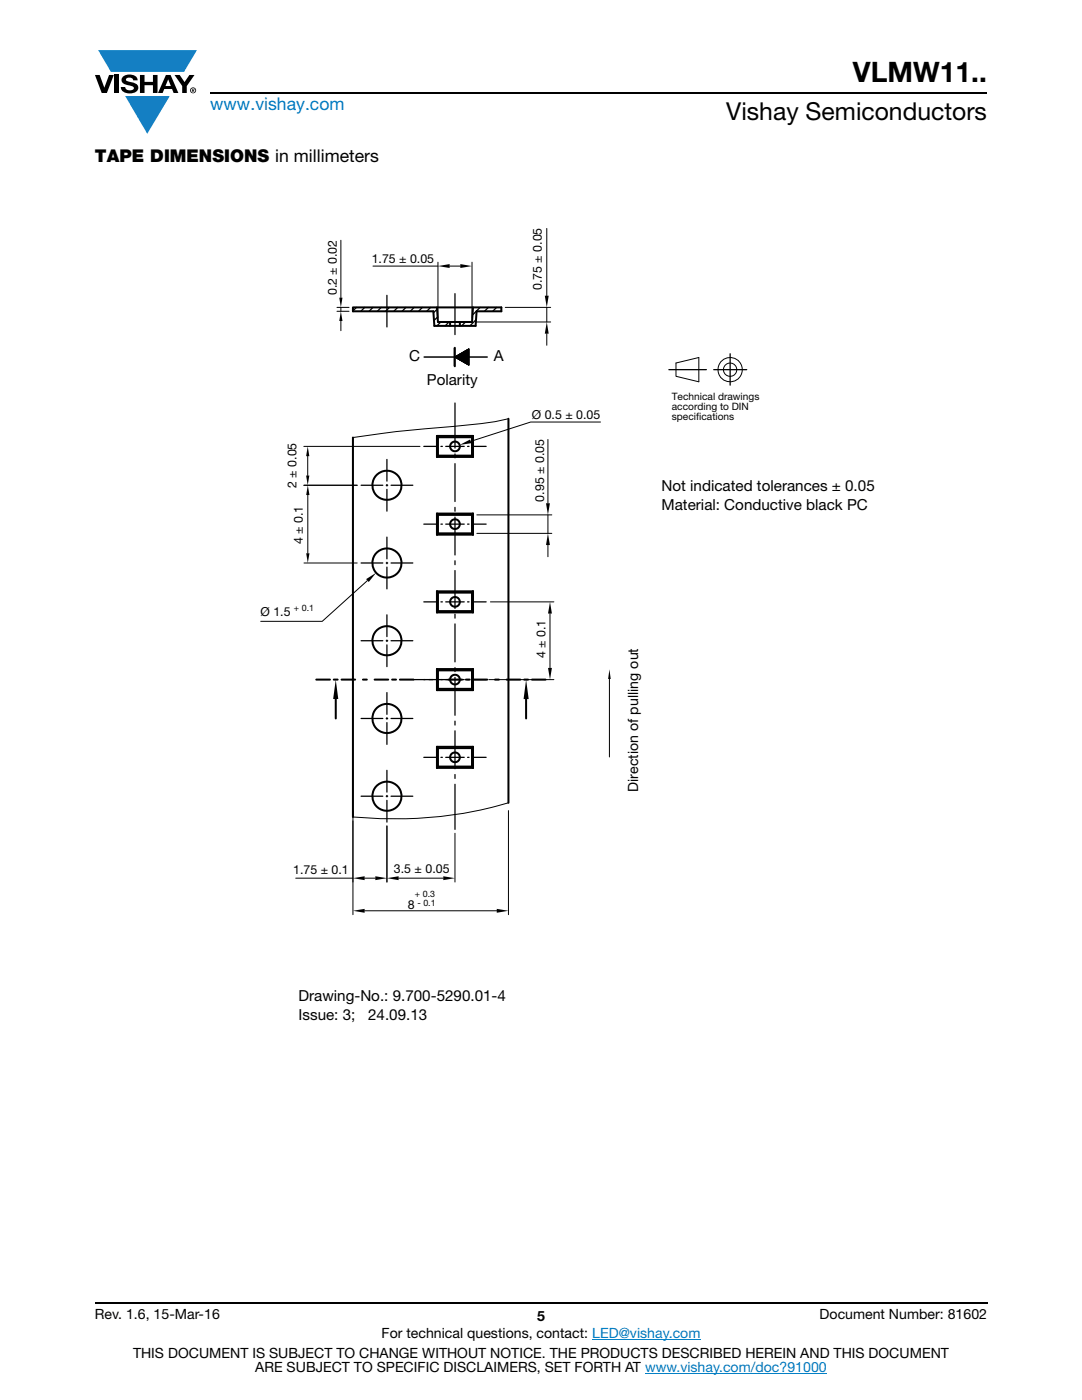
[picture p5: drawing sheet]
<svg xmlns="http://www.w3.org/2000/svg" width="216mm" height="279mm" viewBox="0 0 216 279" stroke-linecap="round" stroke-linejoin="round" font-family="sans-serif">
<g fill="#147fc3">
<path d="M19.6 10h19.7l-2.6 4.3h-1.1h-13.5z"/>
<path d="M25 19.2h8.9l-4.5 7.5z"/>
</g>
<g fill="#000">
<path d="M18.9 15h1l.9 2.5 1-2.5h.9l-1.4 3.6h-1zM22.9 15h.9v3.6h-.9zM24.6 15.3a2.1 2.1 0 0 1 2.8 .3l.1 .4h-.9a.79 .79 0 0 0-.7-.5 .79 .79 0 0 0-.8 .4l.3 .3 1 .2a1.08 1.08 0 0 1 1.2 1 1.08 1.08 0 0 1-1.1 1.2 1.73 1.73 0 0 1-2.4-1.2h.9a.96 .96 0 0 0 .8 .6 .96 .96 0 0 0 .9-.4 1.31 1.31 0 0 0-1.2-.6 1.03 1.03 0 0 1-1.1-.6 1.03 1.03 0 0 1 .2-1.1zM27.9 15h.9v1.3h1.7v-1.3h.9v3.6h-.9v-1.6h-1.7v1.6h-.9zM34.8 15h1.1l.9 1.4 1-1.4h1l-1.5 2.2v1.4h-.9v-1.4z"/>
<path d="M33.6 15.9l.5 1.3h-1.1zM33.1 15l-1.6 3.6h1l.3-.8h1.5l.3 .8h1l-1.6-3.6z"/>
<path d="M38.4 17.8h.2v.2h-.2zM38.3 17.7v.7h.1v-.3l.4 .3-.2-.3 .2-.2-.1-.2z"/>
<path d="M38.1 18a.46 .46 0 0 1 .9 0 .46 .46 0 0 1-.9 0zM37.9 18a.6 .6 0 0 0 1.2 0 .6 .6 0 0 0-1.2 0z"/>
</g>
<path d="M42 18.6h155M18.9 260h178.1" fill="none" stroke="#000" stroke-width=".36"/>
<path d="M118.2 267.3h21.5M128.7 274h36.3" fill="none" stroke="#007ec4" stroke-width=".2"/>
<path d="M51.9 45.4h122.7v158.7h-122.7z" fill="#fff"/>
<g fill="none" stroke="#000" stroke-width=".2">
<path d="M68 48v11.4M74.4 53.1h13M87.4 52.3v11.2M89.7 53.1h2.2M94.2 52.3v11.2M109.1 45.6v13.4M67.2 62.1h2.4M67.2 61.3h2.4M68 61.3v.8M68 64.1v1.9M90.8 71.3l2.7-1.7v3.3zM95 64.3h14.9"/>
<path d="M100.8 61.3h9.1M109.1 61.3v3M109.1 66.6v2.3M134.9 72.4l4.5-1.1v4.9l-4.5-1.1zM60.6 89.1h23.2M60.6 96.8h10.7M61.4 91v3.9M61.4 98.8v11.6M101.5 83.6a106.2 106.2 0 0 1-14.7 1.8l-7.5 .7-8.9 1.2M109.3 87.7v12.7M119.8 84.2h-13.9l-12 3.9M60.7 112.4h10.6"/>
<path d="M73.3 115.9l-9 8.1h-12.3M95.1 102.8h15M95.1 106.4h15M109.3 102.8v3.6M109.3 108.8v2.3M97.5 135.6h13M97.9 120.1h12.6M109.7 122.4v10.9M121.6 135.5v15.6M59 175.3h11.4M70.4 161.8v20.7M72.8 175.3h2.1"/>
<path d="M77.2 164.8v11.2M79.5 175.3h9M90.8 166.3v9.7M101.5 161.8v20.7M101.5 160.2a77.6 77.6 0 0 1-20.5 3.2h-5.1l-5.5-.3M72.8 181.8h26.3"/>
<circle cx="145.7" cy="73.8" r="1.33"/>
<circle cx="145.7" cy="73.8" r="2.43"/>
</g>
<g fill="none" stroke="#000" stroke-width=".4">
<path d="M70.4 61.3h29.6v.8h-4.9l-.2 2.9h-8.2l-.2-2.9h-16.1zM89.8 64.3v.7M90.8 69.4v3.7M91.8 64.3v.7M94.4 61.3l-.2 3h-6.8l-.2-3M70.4 87.3v75.8M87.2 87h7.2M87.2 87l.2 .3M87.2 91.2h7.2M87.2 87v4.2M87.4 90.9l-.2 .3M87.4 90.9h6.8"/>
<path d="M87.4 87.3v3.6M87.4 87.3h6.8M94.2 87.3v3.6M94.2 90.9l.2 .3M94.4 87v4.2M94.4 87l-.2 .3M101.5 83.6v76.6M87.2 118h7.2M87.2 118l.2 .3M87.2 102.5h7.2M87.2 102.5l.2 .3M87.2 106.7h7.2"/>
<path d="M87.2 102.5v4.2M87.2 118v4.2M87.4 106.4l-.2 .3M87.4 106.4h6.8M87.4 102.8v3.6M87.4 118.3v3.7M87.4 118.3h6.8M87.4 102.8h6.8M94.2 102.8v3.6M94.2 118.3v3.7M94.2 106.4l.2 .3M94.4 102.5v4.2"/>
<path d="M94.4 118v4.2M94.4 118l-.2 .3M94.4 102.5l-.2 .3M63.1 135.6h2.7M66.6 135.6h.8M67 139.5v3.9M68.2 135.6h2.7M72.4 135.6h.8M74.8 135.6h2.7M78.2 135.6h.8M79.8 135.6h2.7M87.2 133.5h7.2"/>
<path d="M87.2 133.5l.2 .3M87.2 137.7h7.2M87.2 122.2h7.2M87.2 133.5v4.2M87.4 137.5l-.2 .2M87.4 122l-.2 .2M87.4 137.5h6.8M87.4 122h6.8M87.4 133.8v3.7M87.4 133.8h6.8M89.5 135.6h2.7M93 135.6h.7"/>
<path d="M94.2 133.8v3.7M94.2 137.5l.2 .2M94.2 122l.2 .2M94.4 133.5v4.2M94.4 133.5l-.2 .3M94.5 135.6h2.7M98.8 135.6h.7M101.1 135.6h2.7M104.6 135.6h.8M105 139.5v3.9M106.1 135.6h2.8M87.2 149l.2 .3"/>
<path d="M87.2 149v4.2M87.2 149h7.2M87.2 153.2h7.2M87.4 153l-.2 .2M87.4 149.3v3.7M87.4 153h6.8M87.4 149.3h6.8M94.2 149.3v3.7M94.2 153l.2 .2M94.4 149v4.2M94.4 149l-.2 .3"/>
<circle cx="77.2" cy="96.9" r="2.91"/>
<circle cx="90.8" cy="89.1" r=".97"/>
<circle cx="77.2" cy="112.4" r="2.91"/>
<circle cx="90.8" cy="104.6" r=".97"/>
<circle cx="77.2" cy="127.9" r="2.91"/>
<circle cx="90.8" cy="135.6" r=".97"/>
<circle cx="90.8" cy="120.1" r=".97"/>
<circle cx="77.2" cy="158.9" r="2.91"/>
<circle cx="77.2" cy="143.4" r="2.91"/>
<circle cx="90.8" cy="151.1" r=".97"/>
</g>
<g fill="none" stroke="#000" stroke-width=".25">
<path d="M77.2 58.9v6.3M90.8 58.6v8.2M71.1 61.3l-.7 .8M72.8 61.3l-.8 .8M74.4 61.3l-.8 .8M76.1 61.3l-.8 .8M77.7 61.3l-.8 .8M79.4 61.3l-.8 .8M81 61.3l-.8 .8M82.6 61.3l-.7 .8M84.3 61.3l-.8 .8M85.9 61.3l-.8 .8"/>
<path d="M87.2 61.7l-.7 .7M87.3 63.3l-.7 .7M88 64.3l-.8 .7M89.6 64.3l-.8 .7M90.8 71.2l.2 .2 .5-.6 2 2.1M90.9 71.3l.3-.3 1.3 1.3M90.9 71.2l.3 .3 1.3-1.3 1 1.1M91 71.4l.7-.7 1.8 1.8M91 71.1l.7 .7M91.1 71.4l.9-.9 1.5 1.6M91.1 71.1l.9 .9M91.2 71l1.1 1.1"/>
<path d="M91.3 70.9l1.5 1.5M91.4 70.9l1.6 1.7 .5-.6M91.4 70.9l1.9 1.8M91.6 70.8l1.9 1.9v.1M91.6 70.7l1.9 1.9M91.8 70.7l1.7 1.7M91.9 70.6l1.6 1.7-.3 .3M91.9 70.6l1.6 1.6-.4 .4M92.1 70.5l1.4 1.5M92.1 70.5l1.4 1.4M92.2 70.4l1.3 1.3-.7 .7M92.3 70.4l-1.1 1.1"/>
<path d="M92.3 70.4l1.2 1.2-.7 .8M92.3 70.3l1.2 1.2M92.4 70.3l1.1 1.1M92.6 70.2l.9 1-1 1M92.6 70.2l.9 .9-1.1 1.1M92.7 70.1l.8 .9M92.8 70.1l.7 .8M92.8 70.1l-1.5 1.5M92.8 70.1l.7 .7M92.9 64.3l-.8 .7M92.9 70l.6 .7M93 70l.5 .5-1.4 1.5"/>
<path d="M93.1 69.9l.4 .4M93.2 69.9l.3 .3M93.2 69.8l.3 .3M93.3 69.8l-1.9 1.8M93.3 69.8l.2 .2-1.8 1.8M93.4 69.7l.1 .2M93.5 69.7v.1M93.5 70.1l-1.7 1.8M93.5 70.2l-1.6 1.7M93.5 70.3l-1.6 1.6M93.5 70.4l-1.5 1.6M93.5 70.6l-1.4 1.4"/>
<path d="M93.5 70.7l-1.3 1.4M93.5 69.7l-1.9 2M93.5 70.8l-1.2 1.3M93.5 71l-1.2 1.2M93.5 69.9l-1.9 1.9M93.5 71.3l-.9 1M93.5 71.5l-.8 .9M93.5 71.4l-.9 .9M93.5 71.8l-.6 .7M93.5 71.9l-.5 .6M93.5 72.5l-.2 .2M93.5 72.4l-.3 .3"/>
<path d="M93.5 72.6l-.1 .2M93.5 69.7l-2 2-.5-.6-.2 .2M93.5 70.4l-.5-.5-1.6 1.7M93.5 72.8h.1M95 63.8l-1.2 1.2M95.8 61.3l-1.5 1.6M97.4 61.3l-.7 .8M99.1 61.3l-.8 .8M100 62v.1M133.5 73.8h7.4M142.4 73.8h6.6M145.7 70.6v6.3"/>
<path d="M72.1 96.8h4.3M77.1 96.8h.3M77.2 91.7v4.3M77.2 96.7v.3M77.2 97.7v4.3M78 96.8h4.4M84.6 89.1h2.7M88 89.1h.3M88.9 89.1h3.7M90.8 80.4v9M90.8 90.6v.8M90.8 92.5v7.6"/>
<path d="M93.3 89.1h.3M94.3 89.1h2.7M72.1 112.4h4.3M77.1 112.4h.3M77.2 107.2v4.3M77.2 112.2v.3M77.2 113.2v4.3M78 112.4h4.4M84.6 104.6h2.7M88 104.6h.3M88.9 104.6h3.7M90.8 101.3v.7"/>
<path d="M90.8 103.2v7.6M90.8 111.9v.8M90.8 113.9v7.5M93.3 104.6h.3M94.3 104.6h2.7M72.1 127.9h4.3M77.1 127.9h.3M77.2 122.7v4.3M77.2 127.7v.3M77.2 128.7v4.3M77.2 138.2v4.4M78 127.9h4.4"/>
<path d="M82.5 135.6h10.1M84.6 120.1h2.7M88 120.1h.3M88.9 120.1h3.7M90.8 122.6v.8M90.8 124.5v7.6M90.8 133.3v.7M90.8 135.2v7.5M93.3 135.6h.3M93.3 120.1h.3M94.3 135.6h2.7M94.3 120.1h2.7"/>
<path d="M72.1 143.4h4.3M72.1 158.9h4.3M77.1 143.4h.3M77.1 158.9h.3M77.2 143.2v.3M77.2 144.2v4.4M77.2 153.7v4.4M77.2 158.8v.2M77.2 159.7v4.4M78 143.4h4.4M78 158.9h4.4M84.6 151.1h2.7"/>
<path d="M88 151.1h.3M88.9 151.1h3.7M90.8 143.9v.8M90.8 145.9v7.5M90.8 154.6v.8M90.8 156.5v9M93.3 151.1h.3M94.3 151.1h2.7"/>
</g>
<g fill="#000">
<path d="M67.7 59.4h.6l-.3 1.9zM87.4 53.1l2.3-.4v.8zM91.9 52.7l2.3 .4-2.3 .4zM108.7 59h.8l-.4 2.3zM68 62.1l.3 2h-.6zM109.1 64.3l.4 2.3h-.8zM61.4 89.1l.3 1.9h-.6zM61.1 94.9h.6l-.3 1.9zM61.4 96.8l.4 2h-.7zM91.7 88.8l2.1-1.1 .2 .7zM61.1 110.4h.7l-.4 2zM73.1 115.6l2-1.3-1.5 1.9z"/>
<path d="M109.3 106.4l.4 2.4h-.7zM109 100.4h.7l-.4 2.4zM67 135.6l.5 3.9h-1zM105 135.6l.5 3.9h-1zM109.7 120.1l.4 2.3h-.7zM109.4 133.3h.7l-.4 2.3zM121.6 133.6l.3 1.9h-.6zM70.4 175.3l2.4-.4v.8zM74.9 174.9l2.3 .4-2.3 .4zM77.2 175.3l2.3-.4v.8zM88.5 174.9l2.3 .4-2.3 .4zM70.4 181.8l2.4-.4v.8z"/>
<path d="M99.1 181.4l2.4 .4-2.4 .4z"/>
</g>
<path d="M84.6 71.3h12.6" fill="none" stroke="#000" stroke-width=".3"/>
<path d="M90.6 69.4v3.7" fill="none" stroke="#000" stroke-width=".23"/>
<text font-size="5.6" x="170.2" y="16.4">VLMW11..</text>
<text font-size="4.9" x="144.9" y="24">Vishay Semiconductors</text>
<text font-size="3.5" fill="#007ec4" x="42" y="21.9">www.vishay.com</text>
<text font-size="3.5" x="18.9" y="32.3">TAPE DIMENSIONS in millimeters</text>
<g font-size="3">
<text x="81.6" y="72">C</text>
<text x="98.6" y="72">A</text>
<text x="85.2" y="76.9">Polarity</text>
<text x="132" y="97.9">Not indicated tolerances ± 0.05</text>
<text x="132" y="101.8">Material: Conductive black PC</text>
<text x="59.6" y="199.8">Drawing-No.: 9.700-5290.01-4</text>
<text x="59.6" y="203.5">Issue: 3;</text>
<text x="73.5" y="203.5">24.09.13</text>
</g>
<g font-size="2.8">
<text x="127.4" y="158.1" transform="rotate(-90 127.4 158.1)">Direction of pulling out</text>
<text x="18.9" y="263.3">Rev. 1.6, 15-Mar-16</text>
<text x="107.2" y="263.6">5</text>
<text x="163.6" y="263.3">Document Number: 81602</text>
<text x="76.2" y="267.1">For technical questions, contact: LED@vishay.com</text>
<text x="26.5" y="271">THIS DOCUMENT IS SUBJECT TO CHANGE WITHOUT NOTICE. THE PRODUCTS DESCRIBED HEREIN AND THIS DOCUMENT</text>
<text x="50.9" y="273.8">ARE SUBJECT TO SPECIFIC DISCLAIMERS, SET FORTH AT www.vishay.com/doc?91000</text>
</g>
<g font-size="2.5">
<text x="74.2" y="52.6">1.75 ± 0.05</text>
<text x="67.2" y="58.9" transform="rotate(-90 67.2 58.9)">0.2 ± 0.02</text>
<text x="108.1" y="57.9" transform="rotate(-90 108.1 57.9)">0.75 ± 0.05</text>
<text x="106.1" y="83.6">Ø 0.5 ± 0.05</text>
<text x="59.2" y="97.4" transform="rotate(-90 59.2 97.4)">2 ± 0.05</text>
<text x="108.6" y="100.1" transform="rotate(-90 108.6 100.1)">0.95 ± 0.05</text>
<text x="60.4" y="108.7" transform="rotate(-90 60.4 108.7)">4 ± 0.1</text>
<text x="52" y="123">Ø 1.5</text>
<text x="108.9" y="131.3" transform="rotate(-90 108.9 131.3)">4 ± 0.1</text>
<text x="58.5" y="174.4">1.75 ± 0.1</text>
<text x="78.6" y="174.3">3.5 ± 0.05</text>
<text x="81.4" y="181.4">8</text>
</g>
<g font-size="2">
<text x="134" y="83.8">specif</text>
<text x="134" y="81.8">according to DIN</text>
<text x="134" y="79.7">Technical drawings</text>
<text x="138.9" y="83.8">ications</text>
</g>
<g font-size="1.8">
<text x="58.7" y="121.9">+ 0.1</text>
<text x="82.8" y="179.1">+ 0.3</text>
<text x="83.3" y="180.8">- 0.1</text>
</g>
</svg>
